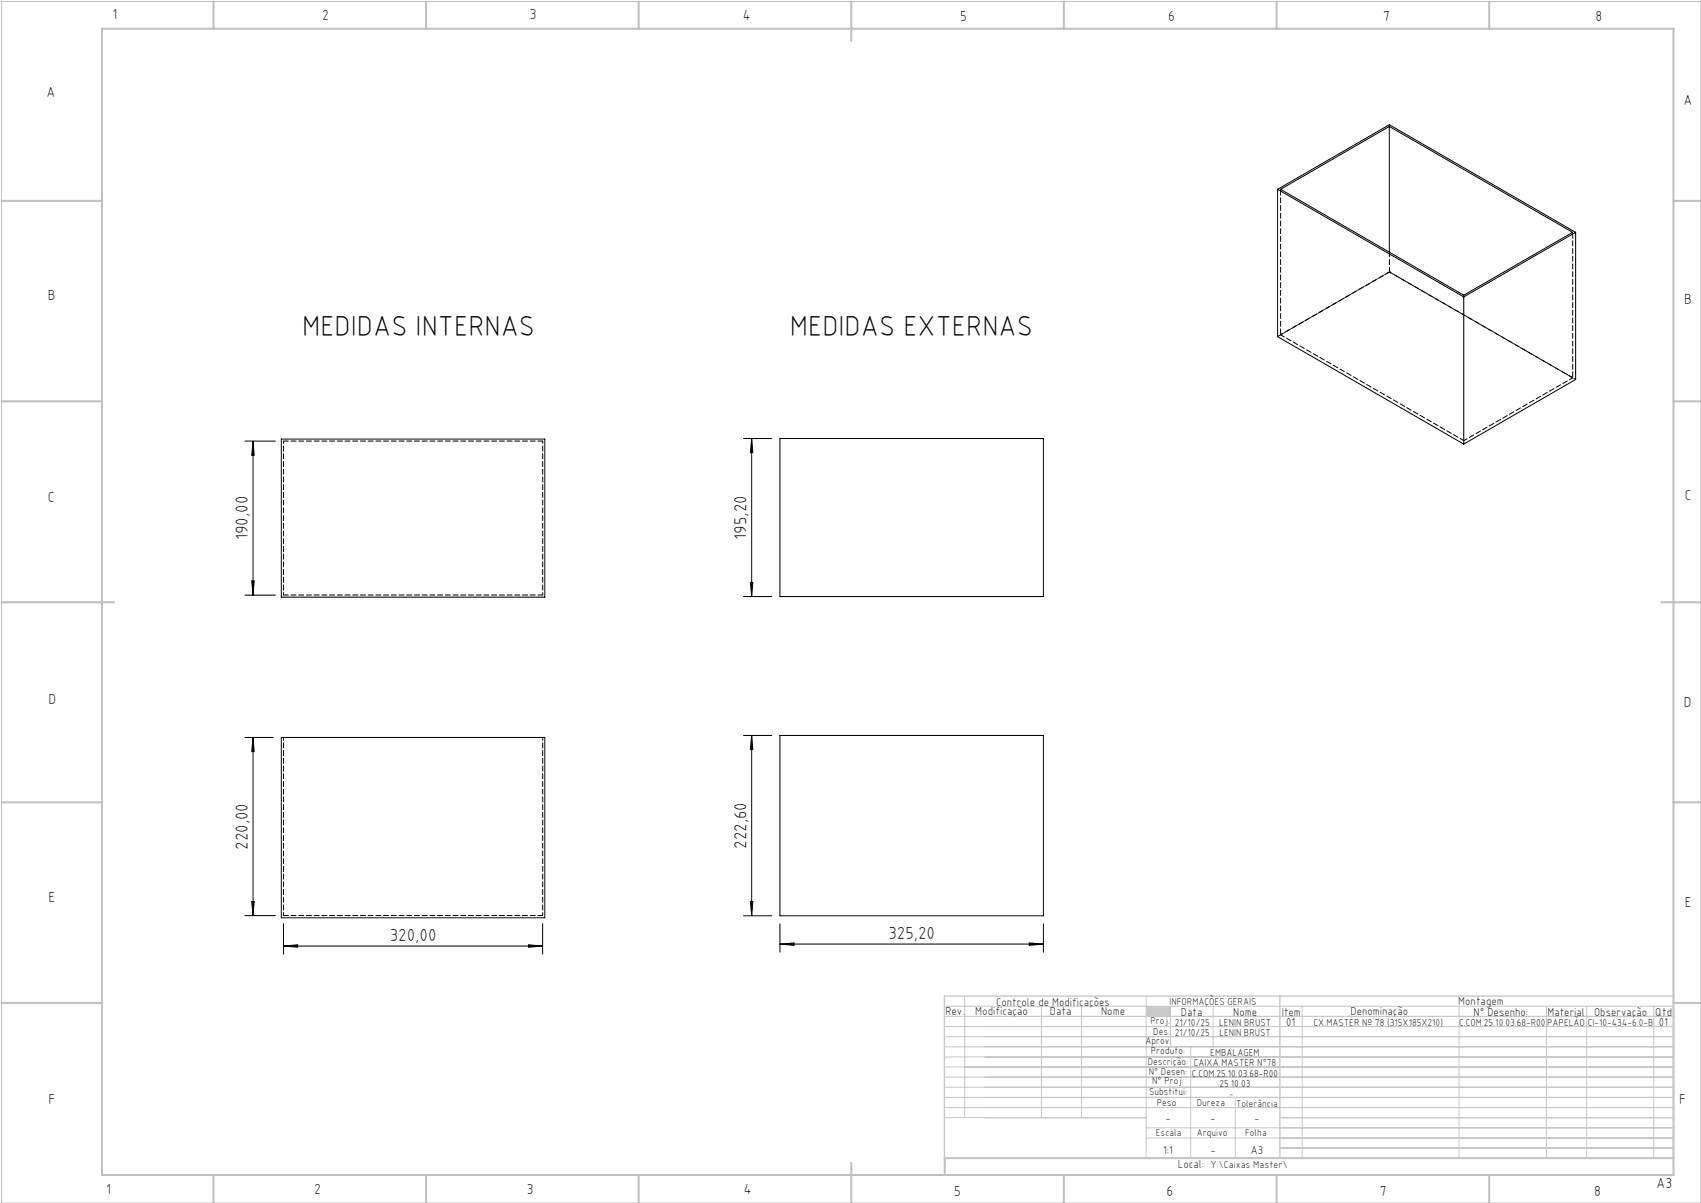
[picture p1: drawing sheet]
<svg xmlns="http://www.w3.org/2000/svg" width="420mm" height="297mm" viewBox="0 0 420 297" stroke-linecap="round" stroke-linejoin="round" font-family="sans-serif">
<path d="M.4 .4h419.6v296.6h-419.6z" fill="none" stroke="#c0c0c0" stroke-width=".25"/>
<g fill="none" stroke="#c0c0c0" stroke-width=".5">
<path d="M25.2 7.1h388v283h-388zM52.7 .4v6.7M105.2 .4v6.7M157.7 .4v6.7M210.2 .4v9.7M262.7 .4v6.7M315.2 .4v6.7M367.7 .4v6.7M.4 49.6h24.8M413.2 49.6h6.8M.4 99.1h24.8M413.2 99.1h6.8"/>
<path d="M.4 148.7h27.8M410.2 148.7h9.8M.4 198.1h24.8M413.2 198.1h6.8M.4 247.6h24.8M413.2 247.6h6.8M52.7 290.1v6.9M105.2 290.1v6.9M157.7 290.1v6.9M210.2 287.1v9.9M262.7 290.1v6.9M315.2 290.1v6.9"/>
<path d="M367.7 290.1v6.9M413.2 285.9h-179.9v4.2"/>
</g>
<g fill="none" stroke="#c3c8d2" stroke-width=".25">
<path d="M233.2 250.9h180M233.2 248.4h180M233.2 253.4h180M233.2 255.9h180M233.2 258.4h180M238.2 245.9v30M257.1 248.4v27.5M267.1 248.4v27.5M283 245.9v40M289 248.4v10M294 258.4v27.5M299.5 248.4v10"/>
<path d="M321.5 248.4v37.5M360.3 248.4v37.5M381.8 248.4v37.5M391.8 248.4v37.5M408.3 248.4v37.5M233.2 260.9h180M233.2 263.4h180M233.2 265.9h180M233.2 268.4h180M233.2 270.9h180M233.2 273.4h180M233.2 275.9h49.8"/>
<path d="M283 278.4h130.2M305 270.9v15M316 275.9h97.2M283 280.9h130.2M316 283.4h97.2"/>
</g>
<path d="M233.2 245.9h180v40h-180zM316 245.9v40" fill="none" stroke="#c3c8d2" stroke-width=".35"/>
<path d="M283 248.4h6v2.5h-6z" fill-rule="evenodd" fill="#c3c8d2"/>
<g fill="none" stroke="#000" stroke-width=".25">
<path d="M343 31.2v31.1M315.5 46.7v36.4l45.9 26.5M315.5 46.7l45.9 26.6M315.5 46.7l27.5-15.9 46 26.6M316.2 46.7l26.8-15.5 45.3 26.2-26.9 15.5zM389 57.4l-27.6 15.9M389 57.4v36.3l-27.6 15.9M361.4 73.3v36.3M60.5 108.9h7.5M62.5 108.9v38M62.5 108.9l.3 3.5h-.6zM69.5 108.4h65v39h-65z"/>
<path d="M183.6 108.3h7M185.6 108.3v39M185.6 108.3l.3 3.5h-.6zM192.6 108.3h65v39h-65zM60.5 146.9h7.5M62.2 143.4h.6l-.3 3.5zM183.6 147.3h7M185.3 143.8h.6l-.3 3.5zM60.5 182.1h7M62.5 182.1v44M62.5 182.1l.3 3.5h-.6zM69.5 182.1h65v44.5h-65z"/>
<path d="M183.6 181.6h7M185.6 181.6v44.5M185.6 181.6l.3 3.5h-.6zM192.6 181.6h65v44.5h-65zM60.5 226.1h7.5M62.2 222.6h.6l-.3 3.5zM70 233.6l3.5-.3v.6zM70 228v7.6M70 233.6h64M130.5 233.3l3.5 .3-3.5 .3zM134 228v7.6M183.6 226.1h7"/>
<path d="M185.3 222.6h.6l-.3 3.5zM192.6 233.1l3.5-.3v.6zM192.6 228.1v7M192.6 233.1h65M254.1 232.8l3.5 .3-3.5 .3zM257.6 228.1v7"/>
</g>
<g fill="#000">
<path d="M62.2 143.4h.6l-.3 3.5zM62.5 108.9l.3 3.5h-.6zM185.3 143.8h.6l-.3 3.5zM185.6 108.3l.3 3.5h-.6z"/>
<path d="M62.5 182.1l.3 3.5h-.6zM62.2 222.6h.6l-.3 3.5zM185.6 181.6l.3 3.5h-.6zM185.3 222.6h.6l-.3 3.5z"/>
<path d="M70 233.6l3.5-.3v.6zM130.5 233.3l3.5 .3-3.5 .3zM192.6 233.1l3.5-.3v.6zM254.1 232.8l3.5 .3-3.5 .3z"/>
</g>
<path d="M70 182v44M134 182v44" fill="none" stroke="#000" stroke-width=".25" stroke-dasharray="1.3 .6" stroke-dashoffset=".5"/>
<path d="M343.1 62.2v4.9M70 108.9h64M134 146.9h-64M70 226h64" fill="none" stroke="#000" stroke-width=".25" stroke-dasharray="1.3 .6" stroke-dashoffset=".1"/>
<path d="M134 108.9v38M70 146.9v-38" fill="none" stroke="#000" stroke-width=".25" stroke-dasharray="1.3 .6" stroke-dashoffset=".7"/>
<path d="M343.1 30.8v.4M343.1 67.1h.1M361.5 72.9v.4" fill="none" stroke="#000" stroke-width=".25" stroke-dasharray="1.3 .6"/>
<path d="M316.2 82.7l45.3 26.1M388.3 93.3l-45.2-26.2" fill="none" stroke="#000" stroke-width=".25" stroke-dasharray="1.3 .6" stroke-dashoffset=".2"/>
<path d="M316.2 46.7v36M388.3 57.3v36" fill="none" stroke="#000" stroke-width=".25" stroke-dasharray="1.3 .6" stroke-dashoffset="-.2"/>
<path d="M389.1 93.7l-46-26.6" fill="none" stroke="#000" stroke-width=".25" stroke-dasharray="1.3 .6" stroke-dashoffset=".8"/>
<path d="M343.1 67.1l-26.9 15.6M361.5 108.8l26.8-15.5" fill="none" stroke="#000" stroke-width=".25" stroke-dasharray="1.3 .6" stroke-dashoffset=".4"/>
<path d="M343.1 67.1l-27.6 16" fill="none" stroke="#000" stroke-width=".25" stroke-dasharray="1.3 .6" stroke-dashoffset="-.1"/>
<g font-size="7.1">
<text x="74.6" y="82.9">MEDIDAS INTERNAS</text>
<text x="195" y="82.9">MEDIDAS EXTERNAS</text>
</g>
<g font-size="4.3">
<text x="61.2" y="133.4" transform="rotate(-90 61.2 133.4)">190,00</text>
<text x="184.3" y="133.2" transform="rotate(-90 184.3 133.2)">195,20</text>
<text x="61.2" y="209.8" transform="rotate(-90 61.2 209.8)">220,00</text>
<text x="184.3" y="209.6" transform="rotate(-90 184.3 209.6)">222,60</text>
<text x="96.2" y="232.3">320,00</text>
<text x="219.3" y="231.8">325,20</text>
</g>
<g font-size="3.6">
<text x="27.8" y="4.8">1</text>
<text x="79.5" y="4.9">2</text>
<text x="130.8" y="4.8">3</text>
<text x="183.4" y="4.9">4</text>
<text x="237.1" y="5.1">5</text>
<text x="288.4" y="5.2">6</text>
<text x="341.5" y="5.1">7</text>
<text x="394" y="5.2">8</text>
<text x="11.5" y="24">A</text>
<text x="415.7" y="25.8">A</text>
<text x="11.8" y="74.1">B</text>
<text x="415.8" y="75.1">B</text>
<text x="11.8" y="124">C</text>
<text x="416" y="123.5">C</text>
<text x="12" y="173.7">D</text>
<text x="415.8" y="174.7">D</text>
<text x="12" y="222.6">E</text>
<text x="416" y="223.9">E</text>
<text x="12" y="272.6">F</text>
<text x="414.6" y="272.6">F</text>
<text x="409" y="293.3">A3</text>
<text x="26.2" y="294.8">1</text>
<text x="77.6" y="294.8">2</text>
<text x="130.1" y="294.8">3</text>
<text x="183.7" y="294.7">4</text>
<text x="235.6" y="295.2">5</text>
<text x="288" y="295.2">6</text>
<text x="340.7" y="295.2">7</text>
<text x="393.6" y="295.2">8</text>
</g>
<g font-size="2.9">
<text x="240.8" y="250.6">Modificação</text>
<text x="259.2" y="250.6">Data</text>
<text x="271.9" y="250.6">Nome</text>
<text x="290.9" y="288.4">Local:</text>
</g>
<g font-size="2.8">
<text x="233.4" y="250.6">Rev.</text>
<text x="246" y="248.4">Controle de Modificações</text>
<text x="291.6" y="250.8">Data</text>
<text x="304.5" y="250.8">Nome</text>
<text x="316.5" y="250.9">Item</text>
<text x="333.5" y="250.5">Denominação</text>
<text x="360.1" y="248.2">Montagem</text>
<text x="363.9" y="250.8">N° Desenho:</text>
<text x="382.1" y="250.8">Material</text>
<text x="393.6" y="250.8">Observação</text>
<text x="408.7" y="250.9">Qtd</text>
<text x="317.6" y="253.3">01</text>
<text x="409.6" y="253.3">01</text>
<text x="287.7" y="276.9">-</text>
<text x="298.8" y="276.9">-</text>
<text x="309.7" y="276.9">-</text>
<text x="287.2" y="284.8">1:1</text>
<text x="298.9" y="284.8">-</text>
<text x="308.8" y="284.8">A3</text>
</g>
<g font-size="2.5">
<text x="288.7" y="248.2">INFORMAÇÕES GERAIS</text>
<text x="282.8" y="257.8">Aprov.</text>
<text x="284.1" y="252.9">Proj.</text>
<text x="284.8" y="255.4">Des.</text>
<text x="290.1" y="255.8">21/10/25</text>
<text x="290.1" y="253.3">21/10/25</text>
<text x="301" y="253.3">LENIN BRUST</text>
<text x="301.1" y="255.8">LENIN BRUST</text>
<text x="324.3" y="253.3">CX.MASTER Nº 78 (315X185X210)</text>
<text x="360.3" y="253.3">C.COM.25.10.03.68-R00</text>
<text x="382" y="253.3">PAPELÃO</text>
<text x="392" y="253.3">CI-10-434-6.0-B</text>
<text x="283.4" y="262.9">Descrição:</text>
<text x="284.2" y="260.3">Produto:</text>
<text x="294.7" y="263.3">CAIXA MASTER N°78</text>
<text x="298.8" y="260.7">EMBALAGEM</text>
<text x="283.7" y="265.4">N° Desen:</text>
<text x="284.5" y="267.7">N° Proj:</text>
<text x="294.3" y="265.9">C.COM.25.10.03.68-R00</text>
<text x="301.1" y="268.3">25.10.03</text>
<text x="283.7" y="270.4">Substitui:</text>
<text x="285.6" y="273">Peso</text>
<text x="295.5" y="273">Dureza</text>
<text x="305.2" y="273.3">Tolerância</text>
<text x="285.4" y="280.4">Escala</text>
<text x="295.5" y="280.4">Arquivo</text>
<text x="307.5" y="280.4">Folha</text>
<text x="298.9" y="288.4">Y:\Caixas Master\</text>
</g>
<text font-size="2.1" x="303.5" y="270.9">-</text>
</svg>
